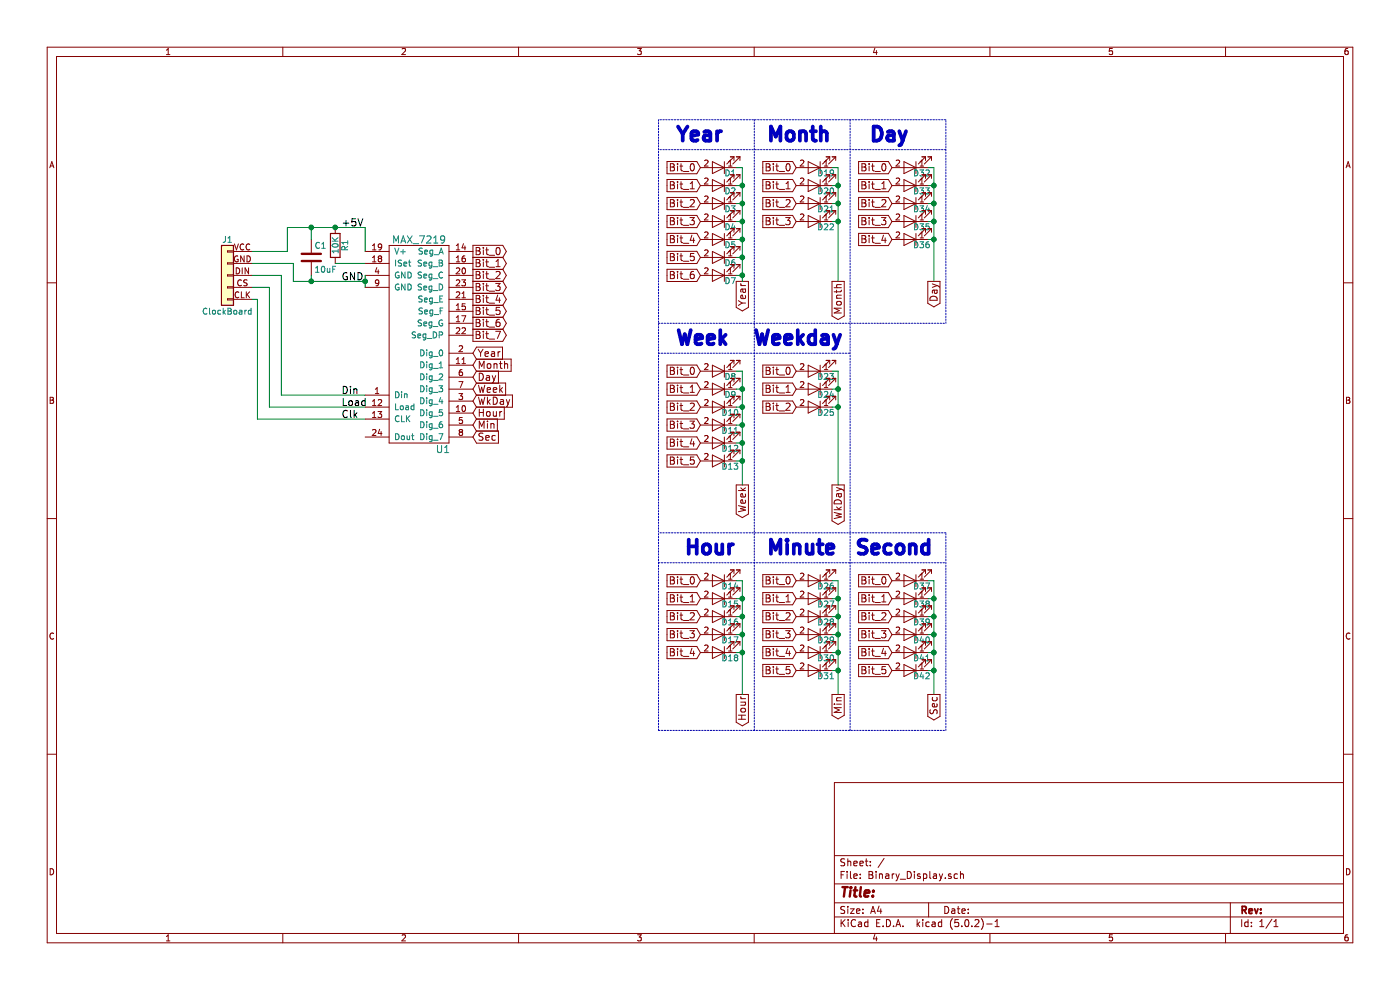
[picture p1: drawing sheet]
EESchema Schematic File Version 2
LIBS:power
LIBS:device
LIBS:switches
LIBS:relays
LIBS:motors
LIBS:transistors
LIBS:conn
LIBS:linear
LIBS:regul
LIBS:74xx
LIBS:cmos4000
LIBS:adc-dac
LIBS:memory
LIBS:xilinx
LIBS:microcontrollers
LIBS:dsp
LIBS:microchip
LIBS:analog_switches
LIBS:motorola
LIBS:texas
LIBS:intel
LIBS:audio
LIBS:interface
LIBS:digital-audio
LIBS:philips
LIBS:display
LIBS:cypress
LIBS:siliconi
LIBS:opto
LIBS:atmel
LIBS:contrib
LIBS:valves
LIBS:Project Library
LIBS:MRDT_Actives
LIBS:MRDT_Connectors
LIBS:MRDT_Devices
LIBS:MRDT_Drill_Holes
LIBS:MRDT_Headers
LIBS:MRDT_ICs
LIBS:MRDT_Passives
LIBS:MRDT_Sensors
LIBS:MRDT_Shields
LIBS:MRDT_Silkscreens
LIBS:MRDT_Switches
LIBS:Binary_Display-cache
EELAYER 25 0
EELAYER END
$Descr A4 11693 8268
encoding utf-8
Sheet 1 1
Title ""
Date ""
Rev ""
Comp ""
Comment1 ""
Comment2 ""
Comment3 ""
Comment4 ""
$EndDescr
$Comp
L MAX_7219 U1
U 1 1
P 3250 3700
F 0 "U1" H 3700 3650 60  0000 C CNN
F 1 "MAX_7219" H 3500 5400 60  0000 C CNN
F 2 "Housings_SOIC:SOIC-24W_7.5x15.4mm_Pitch1.27mm" H 1850 4550 60  0001 C CNN
F 3 "" H 1850 4550 60  0001 C CNN
	1    3250 3700
	1    0    0    -1  
$EndComp
Text Label 2850 3300 0    60   ~ 0
Din
Text Label 2850 3400 0    60   ~ 0
Load
Text Label 2850 3500 0    60   ~ 0
Clk
Text Label 2850 1900 0    60   ~ 0
+5V
$Comp
L R R1
U 1 1
P 2800 2050
F 0 "R1" V 2880 2050 50  0000 C CNN
F 1 "10K" V 2800 2050 50  0000 C CNN
F 2 "Resistors_SMD:R_0603_HandSoldering" V 2730 2050 50  0001 C CNN
F 3 "" H 2800 2050 50  0001 C CNN
	1    2800 2050
	1    0    0    -1  
$EndComp
$Comp
L C C1
U 1 1
P 2600 2150
F 0 "C1" H 2625 2250 50  0000 L CNN
F 1 "10uF" H 2625 2050 50  0000 L CNN
F 2 "Capacitors_SMD:C_0603_HandSoldering" H 2638 2000 50  0001 C CNN
F 3 "" H 2600 2150 50  0001 C CNN
	1    2600 2150
	1    0    0    -1  
$EndComp
Text Label 2850 2350 0    60   ~ 0
GND
Text GLabel 3950 2100 2    60   Output ~ 0
Bit_0
Text GLabel 3950 2200 2    60   Output ~ 0
Bit_1
Text GLabel 3950 2300 2    60   Output ~ 0
Bit_2
Text GLabel 3950 2400 2    60   Output ~ 0
Bit_3
Text GLabel 3950 2500 2    60   Output ~ 0
Bit_4
Text GLabel 3950 2600 2    60   Output ~ 0
Bit_5
Text GLabel 3950 2700 2    60   Output ~ 0
Bit_6
Text GLabel 3950 2800 2    60   Output ~ 0
Bit_7
Text GLabel 3950 2950 2    60   Input ~ 0
Year
Text GLabel 3950 3050 2    60   Input ~ 0
Month
Text GLabel 3950 3150 2    60   Input ~ 0
Day
Text GLabel 3950 3250 2    60   Input ~ 0
Week
Text GLabel 3950 3350 2    60   Input ~ 0
WkDay
Text GLabel 3950 3450 2    60   Input ~ 0
Hour
Text GLabel 3950 3550 2    60   Input ~ 0
Min
Text GLabel 3950 3650 2    60   Input ~ 0
Sec
$Comp
L LED D1
U 1 1
P 6000 1400
F 0 "D1" H 5900 1450 50  0000 C CNN
F 1 "LED" H 6000 1300 50  0001 C CNN
F 2 "LEDs:LED_D5.0mm" H 6000 1400 50  0001 C CNN
F 3 "" H 6000 1400 50  0001 C CNN
	1    6000 1400
	-1   0    0    1   
$EndComp
$Comp
L LED D2
U 1 1
P 6000 1550
F 0 "D2" H 5900 1600 50  0000 C CNN
F 1 "LED" H 6000 1450 50  0001 C CNN
F 2 "LEDs:LED_D5.0mm" H 6000 1550 50  0001 C CNN
F 3 "" H 6000 1550 50  0001 C CNN
	1    6000 1550
	-1   0    0    1   
$EndComp
$Comp
L LED D3
U 1 1
P 6000 1700
F 0 "D3" H 5900 1750 50  0000 C CNN
F 1 "LED" H 6000 1600 50  0001 C CNN
F 2 "LEDs:LED_D5.0mm" H 6000 1700 50  0001 C CNN
F 3 "" H 6000 1700 50  0001 C CNN
	1    6000 1700
	-1   0    0    1   
$EndComp
$Comp
L LED D4
U 1 1
P 6000 1850
F 0 "D4" H 5900 1900 50  0000 C CNN
F 1 "LED" H 6000 1750 50  0001 C CNN
F 2 "LEDs:LED_D5.0mm" H 6000 1850 50  0001 C CNN
F 3 "" H 6000 1850 50  0001 C CNN
	1    6000 1850
	-1   0    0    1   
$EndComp
$Comp
L LED D5
U 1 1
P 6000 2000
F 0 "D5" H 5900 2050 50  0000 C CNN
F 1 "LED" H 6000 1900 50  0001 C CNN
F 2 "LEDs:LED_D5.0mm" H 6000 2000 50  0001 C CNN
F 3 "" H 6000 2000 50  0001 C CNN
	1    6000 2000
	-1   0    0    1   
$EndComp
$Comp
L LED D6
U 1 1
P 6000 2150
F 0 "D6" H 5900 2200 50  0000 C CNN
F 1 "LED" H 6000 2050 50  0001 C CNN
F 2 "LEDs:LED_D5.0mm" H 6000 2150 50  0001 C CNN
F 3 "" H 6000 2150 50  0001 C CNN
	1    6000 2150
	-1   0    0    1   
$EndComp
$Comp
L LED D7
U 1 1
P 6000 2300
F 0 "D7" H 5900 2350 50  0000 C CNN
F 1 "LED" H 6000 2200 50  0001 C CNN
F 2 "LEDs:LED_D5.0mm" H 6000 2300 50  0001 C CNN
F 3 "" H 6000 2300 50  0001 C CNN
	1    6000 2300
	-1   0    0    1   
$EndComp
Text GLabel 6200 2350 3    60   Output ~ 0
Year
Text GLabel 5850 1400 0    60   Input ~ 0
Bit_0
Text GLabel 5850 1550 0    60   Input ~ 0
Bit_1
Text GLabel 5850 1700 0    60   Input ~ 0
Bit_2
Text GLabel 5850 1850 0    60   Input ~ 0
Bit_3
Text GLabel 5850 2000 0    60   Input ~ 0
Bit_4
Text GLabel 5850 2150 0    60   Input ~ 0
Bit_5
Text GLabel 5850 2300 0    60   Input ~ 0
Bit_6
$Comp
L LED D19
U 1 1
P 6800 1400
F 0 "D19" H 6700 1450 50  0000 C CNN
F 1 "LED" H 6800 1300 50  0001 C CNN
F 2 "LEDs:LED_D5.0mm" H 6800 1400 50  0001 C CNN
F 3 "" H 6800 1400 50  0001 C CNN
	1    6800 1400
	-1   0    0    1   
$EndComp
$Comp
L LED D20
U 1 1
P 6800 1550
F 0 "D20" H 6700 1600 50  0000 C CNN
F 1 "LED" H 6800 1450 50  0001 C CNN
F 2 "LEDs:LED_D5.0mm" H 6800 1550 50  0001 C CNN
F 3 "" H 6800 1550 50  0001 C CNN
	1    6800 1550
	-1   0    0    1   
$EndComp
$Comp
L LED D21
U 1 1
P 6800 1700
F 0 "D21" H 6700 1750 50  0000 C CNN
F 1 "LED" H 6800 1600 50  0001 C CNN
F 2 "LEDs:LED_D5.0mm" H 6800 1700 50  0001 C CNN
F 3 "" H 6800 1700 50  0001 C CNN
	1    6800 1700
	-1   0    0    1   
$EndComp
$Comp
L LED D22
U 1 1
P 6800 1850
F 0 "D22" H 6700 1900 50  0000 C CNN
F 1 "LED" H 6800 1750 50  0001 C CNN
F 2 "LEDs:LED_D5.0mm" H 6800 1850 50  0001 C CNN
F 3 "" H 6800 1850 50  0001 C CNN
	1    6800 1850
	-1   0    0    1   
$EndComp
Text GLabel 7000 2350 3    60   Output ~ 0
Month
Text GLabel 6650 1400 0    60   Input ~ 0
Bit_0
Text GLabel 6650 1550 0    60   Input ~ 0
Bit_1
Text GLabel 6650 1700 0    60   Input ~ 0
Bit_2
Text GLabel 6650 1850 0    60   Input ~ 0
Bit_3
$Comp
L LED D32
U 1 1
P 7600 1400
F 0 "D32" H 7500 1450 50  0000 C CNN
F 1 "LED" H 7600 1300 50  0001 C CNN
F 2 "LEDs:LED_D5.0mm" H 7600 1400 50  0001 C CNN
F 3 "" H 7600 1400 50  0001 C CNN
	1    7600 1400
	-1   0    0    1   
$EndComp
$Comp
L LED D33
U 1 1
P 7600 1550
F 0 "D33" H 7500 1600 50  0000 C CNN
F 1 "LED" H 7600 1450 50  0001 C CNN
F 2 "LEDs:LED_D5.0mm" H 7600 1550 50  0001 C CNN
F 3 "" H 7600 1550 50  0001 C CNN
	1    7600 1550
	-1   0    0    1   
$EndComp
$Comp
L LED D34
U 1 1
P 7600 1700
F 0 "D34" H 7500 1750 50  0000 C CNN
F 1 "LED" H 7600 1600 50  0001 C CNN
F 2 "LEDs:LED_D5.0mm" H 7600 1700 50  0001 C CNN
F 3 "" H 7600 1700 50  0001 C CNN
	1    7600 1700
	-1   0    0    1   
$EndComp
$Comp
L LED D35
U 1 1
P 7600 1850
F 0 "D35" H 7500 1900 50  0000 C CNN
F 1 "LED" H 7600 1750 50  0001 C CNN
F 2 "LEDs:LED_D5.0mm" H 7600 1850 50  0001 C CNN
F 3 "" H 7600 1850 50  0001 C CNN
	1    7600 1850
	-1   0    0    1   
$EndComp
$Comp
L LED D36
U 1 1
P 7600 2000
F 0 "D36" H 7500 2050 50  0000 C CNN
F 1 "LED" H 7600 1900 50  0001 C CNN
F 2 "LEDs:LED_D5.0mm" H 7600 2000 50  0001 C CNN
F 3 "" H 7600 2000 50  0001 C CNN
	1    7600 2000
	-1   0    0    1   
$EndComp
Text GLabel 7800 2350 3    60   Output ~ 0
Day
Text GLabel 7450 1400 0    60   Input ~ 0
Bit_0
Text GLabel 7450 1550 0    60   Input ~ 0
Bit_1
Text GLabel 7450 1700 0    60   Input ~ 0
Bit_2
Text GLabel 7450 1850 0    60   Input ~ 0
Bit_3
Text GLabel 7450 2000 0    60   Input ~ 0
Bit_4
$Comp
L LED D8
U 1 1
P 6000 3100
F 0 "D8" H 5900 3150 50  0000 C CNN
F 1 "LED" H 6000 3000 50  0001 C CNN
F 2 "LEDs:LED_D5.0mm" H 6000 3100 50  0001 C CNN
F 3 "" H 6000 3100 50  0001 C CNN
	1    6000 3100
	-1   0    0    1   
$EndComp
$Comp
L LED D9
U 1 1
P 6000 3250
F 0 "D9" H 5900 3300 50  0000 C CNN
F 1 "LED" H 6000 3150 50  0001 C CNN
F 2 "LEDs:LED_D5.0mm" H 6000 3250 50  0001 C CNN
F 3 "" H 6000 3250 50  0001 C CNN
	1    6000 3250
	-1   0    0    1   
$EndComp
$Comp
L LED D10
U 1 1
P 6000 3400
F 0 "D10" H 5900 3450 50  0000 C CNN
F 1 "LED" H 6000 3300 50  0001 C CNN
F 2 "LEDs:LED_D5.0mm" H 6000 3400 50  0001 C CNN
F 3 "" H 6000 3400 50  0001 C CNN
	1    6000 3400
	-1   0    0    1   
$EndComp
$Comp
L LED D11
U 1 1
P 6000 3550
F 0 "D11" H 5900 3600 50  0000 C CNN
F 1 "LED" H 6000 3450 50  0001 C CNN
F 2 "LEDs:LED_D5.0mm" H 6000 3550 50  0001 C CNN
F 3 "" H 6000 3550 50  0001 C CNN
	1    6000 3550
	-1   0    0    1   
$EndComp
$Comp
L LED D12
U 1 1
P 6000 3700
F 0 "D12" H 5900 3750 50  0000 C CNN
F 1 "LED" H 6000 3600 50  0001 C CNN
F 2 "LEDs:LED_D5.0mm" H 6000 3700 50  0001 C CNN
F 3 "" H 6000 3700 50  0001 C CNN
	1    6000 3700
	-1   0    0    1   
$EndComp
$Comp
L LED D13
U 1 1
P 6000 3850
F 0 "D13" H 5900 3900 50  0000 C CNN
F 1 "LED" H 6000 3750 50  0001 C CNN
F 2 "LEDs:LED_D5.0mm" H 6000 3850 50  0001 C CNN
F 3 "" H 6000 3850 50  0001 C CNN
	1    6000 3850
	-1   0    0    1   
$EndComp
Text GLabel 6200 4050 3    60   Output ~ 0
Week
Text GLabel 5850 3100 0    60   Input ~ 0
Bit_0
Text GLabel 5850 3250 0    60   Input ~ 0
Bit_1
Text GLabel 5850 3400 0    60   Input ~ 0
Bit_2
Text GLabel 5850 3550 0    60   Input ~ 0
Bit_3
Text GLabel 5850 3700 0    60   Input ~ 0
Bit_4
Text GLabel 5850 3850 0    60   Input ~ 0
Bit_5
$Comp
L LED D23
U 1 1
P 6800 3100
F 0 "D23" H 6700 3150 50  0000 C CNN
F 1 "LED" H 6800 3000 50  0001 C CNN
F 2 "LEDs:LED_D5.0mm" H 6800 3100 50  0001 C CNN
F 3 "" H 6800 3100 50  0001 C CNN
	1    6800 3100
	-1   0    0    1   
$EndComp
$Comp
L LED D24
U 1 1
P 6800 3250
F 0 "D24" H 6700 3300 50  0000 C CNN
F 1 "LED" H 6800 3150 50  0001 C CNN
F 2 "LEDs:LED_D5.0mm" H 6800 3250 50  0001 C CNN
F 3 "" H 6800 3250 50  0001 C CNN
	1    6800 3250
	-1   0    0    1   
$EndComp
$Comp
L LED D25
U 1 1
P 6800 3400
F 0 "D25" H 6700 3450 50  0000 C CNN
F 1 "LED" H 6800 3300 50  0001 C CNN
F 2 "LEDs:LED_D5.0mm" H 6800 3400 50  0001 C CNN
F 3 "" H 6800 3400 50  0001 C CNN
	1    6800 3400
	-1   0    0    1   
$EndComp
Text GLabel 7000 4050 3    60   Output ~ 0
WkDay
Text GLabel 6650 3100 0    60   Input ~ 0
Bit_0
Text GLabel 6650 3250 0    60   Input ~ 0
Bit_1
Text GLabel 6650 3400 0    60   Input ~ 0
Bit_2
Wire Wire Line
	2100 2500 2150 2500
Wire Wire Line
	2150 2500 2150 3500
Wire Wire Line
	2150 3500 3050 3500
Wire Wire Line
	3050 3400 2250 3400
Wire Wire Line
	2250 3400 2250 2400
Wire Wire Line
	2250 2400 2100 2400
Wire Wire Line
	3050 3300 2350 3300
Wire Wire Line
	2350 3300 2350 2300
Wire Wire Line
	2350 2300 2100 2300
Wire Wire Line
	3050 2300 3050 2400
Wire Wire Line
	2450 2350 3050 2350
Connection ~ 3050 2350
Wire Wire Line
	2100 2200 2450 2200
Wire Wire Line
	2450 2200 2450 2350
Connection ~ 2600 2350
Wire Wire Line
	3050 1900 3050 2100
Wire Wire Line
	2400 1900 2400 2100
Wire Wire Line
	2400 2100 2100 2100
Wire Wire Line
	2600 2000 2600 1900
Connection ~ 2600 1900
Connection ~ 2800 1900
Wire Wire Line
	3050 2200 2800 2200
Wire Wire Line
	2600 2300 2600 2350
Wire Wire Line
	2400 1900 3050 1900
Wire Wire Line
	6200 2350 6200 1400
Wire Wire Line
	6200 1400 6150 1400
Wire Wire Line
	6150 1550 6200 1550
Connection ~ 6200 1550
Wire Wire Line
	6150 1700 6200 1700
Connection ~ 6200 1700
Wire Wire Line
	6150 1850 6200 1850
Connection ~ 6200 1850
Wire Wire Line
	6150 2000 6200 2000
Connection ~ 6200 2000
Wire Wire Line
	6150 2150 6200 2150
Connection ~ 6200 2150
Wire Wire Line
	6150 2300 6200 2300
Connection ~ 6200 2300
Wire Wire Line
	7000 1400 6950 1400
Wire Wire Line
	6950 1550 7000 1550
Connection ~ 7000 1550
Wire Wire Line
	6950 1700 7000 1700
Connection ~ 7000 1700
Wire Wire Line
	6950 1850 7000 1850
Connection ~ 7000 1850
Wire Wire Line
	7000 2350 7000 1400
Wire Wire Line
	7800 1400 7750 1400
Wire Wire Line
	7750 1550 7800 1550
Connection ~ 7800 1550
Wire Wire Line
	7750 1700 7800 1700
Connection ~ 7800 1700
Wire Wire Line
	7750 1850 7800 1850
Connection ~ 7800 1850
Wire Wire Line
	7750 2000 7800 2000
Connection ~ 7800 2000
Wire Wire Line
	7800 1400 7800 2350
Wire Wire Line
	6200 4050 6200 3100
Wire Wire Line
	6200 3100 6150 3100
Wire Wire Line
	6150 3250 6200 3250
Connection ~ 6200 3250
Wire Wire Line
	6150 3400 6200 3400
Connection ~ 6200 3400
Wire Wire Line
	6150 3550 6200 3550
Connection ~ 6200 3550
Wire Wire Line
	6150 3700 6200 3700
Connection ~ 6200 3700
Wire Wire Line
	6150 3850 6200 3850
Connection ~ 6200 3850
Wire Wire Line
	7000 3100 6950 3100
Wire Wire Line
	6950 3250 7000 3250
Connection ~ 7000 3250
Wire Wire Line
	6950 3400 7000 3400
Connection ~ 7000 3400
Wire Wire Line
	7000 3100 7000 4050
$Comp
L LED D14
U 1 1
P 6000 4850
F 0 "D14" H 5900 4900 50  0000 C CNN
F 1 "LED" H 6000 4750 50  0001 C CNN
F 2 "LEDs:LED_D5.0mm" H 6000 4850 50  0001 C CNN
F 3 "" H 6000 4850 50  0001 C CNN
	1    6000 4850
	-1   0    0    1   
$EndComp
$Comp
L LED D15
U 1 1
P 6000 5000
F 0 "D15" H 5900 5050 50  0000 C CNN
F 1 "LED" H 6000 4900 50  0001 C CNN
F 2 "LEDs:LED_D5.0mm" H 6000 5000 50  0001 C CNN
F 3 "" H 6000 5000 50  0001 C CNN
	1    6000 5000
	-1   0    0    1   
$EndComp
$Comp
L LED D16
U 1 1
P 6000 5150
F 0 "D16" H 5900 5200 50  0000 C CNN
F 1 "LED" H 6000 5050 50  0001 C CNN
F 2 "LEDs:LED_D5.0mm" H 6000 5150 50  0001 C CNN
F 3 "" H 6000 5150 50  0001 C CNN
	1    6000 5150
	-1   0    0    1   
$EndComp
$Comp
L LED D17
U 1 1
P 6000 5300
F 0 "D17" H 5900 5350 50  0000 C CNN
F 1 "LED" H 6000 5200 50  0001 C CNN
F 2 "LEDs:LED_D5.0mm" H 6000 5300 50  0001 C CNN
F 3 "" H 6000 5300 50  0001 C CNN
	1    6000 5300
	-1   0    0    1   
$EndComp
$Comp
L LED D18
U 1 1
P 6000 5450
F 0 "D18" H 5900 5500 50  0000 C CNN
F 1 "LED" H 6000 5350 50  0001 C CNN
F 2 "LEDs:LED_D5.0mm" H 6000 5450 50  0001 C CNN
F 3 "" H 6000 5450 50  0001 C CNN
	1    6000 5450
	-1   0    0    1   
$EndComp
Text GLabel 6200 5800 3    60   Output ~ 0
Hour
Text GLabel 5850 4850 0    60   Input ~ 0
Bit_0
Text GLabel 5850 5000 0    60   Input ~ 0
Bit_1
Text GLabel 5850 5150 0    60   Input ~ 0
Bit_2
Text GLabel 5850 5300 0    60   Input ~ 0
Bit_3
Text GLabel 5850 5450 0    60   Input ~ 0
Bit_4
Wire Wire Line
	6200 5800 6200 4850
Wire Wire Line
	6200 4850 6150 4850
Wire Wire Line
	6150 5000 6200 5000
Connection ~ 6200 5000
Wire Wire Line
	6150 5150 6200 5150
Connection ~ 6200 5150
Wire Wire Line
	6150 5300 6200 5300
Connection ~ 6200 5300
Wire Wire Line
	6150 5450 6200 5450
Connection ~ 6200 5450
$Comp
L LED D26
U 1 1
P 6800 4850
F 0 "D26" H 6700 4900 50  0000 C CNN
F 1 "LED" H 6800 4750 50  0001 C CNN
F 2 "LEDs:LED_D5.0mm" H 6800 4850 50  0001 C CNN
F 3 "" H 6800 4850 50  0001 C CNN
	1    6800 4850
	-1   0    0    1   
$EndComp
$Comp
L LED D27
U 1 1
P 6800 5000
F 0 "D27" H 6700 5050 50  0000 C CNN
F 1 "LED" H 6800 4900 50  0001 C CNN
F 2 "LEDs:LED_D5.0mm" H 6800 5000 50  0001 C CNN
F 3 "" H 6800 5000 50  0001 C CNN
	1    6800 5000
	-1   0    0    1   
$EndComp
$Comp
L LED D28
U 1 1
P 6800 5150
F 0 "D28" H 6700 5200 50  0000 C CNN
F 1 "LED" H 6800 5050 50  0001 C CNN
F 2 "LEDs:LED_D5.0mm" H 6800 5150 50  0001 C CNN
F 3 "" H 6800 5150 50  0001 C CNN
	1    6800 5150
	-1   0    0    1   
$EndComp
$Comp
L LED D29
U 1 1
P 6800 5300
F 0 "D29" H 6700 5350 50  0000 C CNN
F 1 "LED" H 6800 5200 50  0001 C CNN
F 2 "LEDs:LED_D5.0mm" H 6800 5300 50  0001 C CNN
F 3 "" H 6800 5300 50  0001 C CNN
	1    6800 5300
	-1   0    0    1   
$EndComp
$Comp
L LED D30
U 1 1
P 6800 5450
F 0 "D30" H 6700 5500 50  0000 C CNN
F 1 "LED" H 6800 5350 50  0001 C CNN
F 2 "LEDs:LED_D5.0mm" H 6800 5450 50  0001 C CNN
F 3 "" H 6800 5450 50  0001 C CNN
	1    6800 5450
	-1   0    0    1   
$EndComp
$Comp
L LED D31
U 1 1
P 6800 5600
F 0 "D31" H 6700 5650 50  0000 C CNN
F 1 "LED" H 6800 5500 50  0001 C CNN
F 2 "LEDs:LED_D5.0mm" H 6800 5600 50  0001 C CNN
F 3 "" H 6800 5600 50  0001 C CNN
	1    6800 5600
	-1   0    0    1   
$EndComp
Text GLabel 7000 5800 3    60   Output ~ 0
Min
Text GLabel 6650 4850 0    60   Input ~ 0
Bit_0
Text GLabel 6650 5000 0    60   Input ~ 0
Bit_1
Text GLabel 6650 5150 0    60   Input ~ 0
Bit_2
Text GLabel 6650 5300 0    60   Input ~ 0
Bit_3
Text GLabel 6650 5450 0    60   Input ~ 0
Bit_4
Text GLabel 6650 5600 0    60   Input ~ 0
Bit_5
Wire Wire Line
	7000 5800 7000 4850
Wire Wire Line
	7000 4850 6950 4850
Wire Wire Line
	6950 5000 7000 5000
Connection ~ 7000 5000
Wire Wire Line
	6950 5150 7000 5150
Connection ~ 7000 5150
Wire Wire Line
	6950 5300 7000 5300
Connection ~ 7000 5300
Wire Wire Line
	6950 5450 7000 5450
Connection ~ 7000 5450
Wire Wire Line
	6950 5600 7000 5600
Connection ~ 7000 5600
$Comp
L LED D37
U 1 1
P 7600 4850
F 0 "D37" H 7500 4900 50  0000 C CNN
F 1 "LED" H 7600 4750 50  0001 C CNN
F 2 "LEDs:LED_D5.0mm" H 7600 4850 50  0001 C CNN
F 3 "" H 7600 4850 50  0001 C CNN
	1    7600 4850
	-1   0    0    1   
$EndComp
$Comp
L LED D38
U 1 1
P 7600 5000
F 0 "D38" H 7500 5050 50  0000 C CNN
F 1 "LED" H 7600 4900 50  0001 C CNN
F 2 "LEDs:LED_D5.0mm" H 7600 5000 50  0001 C CNN
F 3 "" H 7600 5000 50  0001 C CNN
	1    7600 5000
	-1   0    0    1   
$EndComp
$Comp
L LED D39
U 1 1
P 7600 5150
F 0 "D39" H 7500 5200 50  0000 C CNN
F 1 "LED" H 7600 5050 50  0001 C CNN
F 2 "LEDs:LED_D5.0mm" H 7600 5150 50  0001 C CNN
F 3 "" H 7600 5150 50  0001 C CNN
	1    7600 5150
	-1   0    0    1   
$EndComp
$Comp
L LED D40
U 1 1
P 7600 5300
F 0 "D40" H 7500 5350 50  0000 C CNN
F 1 "LED" H 7600 5200 50  0001 C CNN
F 2 "LEDs:LED_D5.0mm" H 7600 5300 50  0001 C CNN
F 3 "" H 7600 5300 50  0001 C CNN
	1    7600 5300
	-1   0    0    1   
$EndComp
$Comp
L LED D41
U 1 1
P 7600 5450
F 0 "D41" H 7500 5500 50  0000 C CNN
F 1 "LED" H 7600 5350 50  0001 C CNN
F 2 "LEDs:LED_D5.0mm" H 7600 5450 50  0001 C CNN
F 3 "" H 7600 5450 50  0001 C CNN
	1    7600 5450
	-1   0    0    1   
$EndComp
$Comp
L LED D42
U 1 1
P 7600 5600
F 0 "D42" H 7500 5650 50  0000 C CNN
F 1 "LED" H 7600 5500 50  0001 C CNN
F 2 "LEDs:LED_D5.0mm" H 7600 5600 50  0001 C CNN
F 3 "" H 7600 5600 50  0001 C CNN
	1    7600 5600
	-1   0    0    1   
$EndComp
Text GLabel 7800 5800 3    60   Output ~ 0
Sec
Text GLabel 7450 4850 0    60   Input ~ 0
Bit_0
Text GLabel 7450 5000 0    60   Input ~ 0
Bit_1
Text GLabel 7450 5150 0    60   Input ~ 0
Bit_2
Text GLabel 7450 5300 0    60   Input ~ 0
Bit_3
Text GLabel 7450 5450 0    60   Input ~ 0
Bit_4
Text GLabel 7450 5600 0    60   Input ~ 0
Bit_5
Wire Wire Line
	7800 5800 7800 4850
Wire Wire Line
	7800 4850 7750 4850
Wire Wire Line
	7750 5000 7800 5000
Connection ~ 7800 5000
Wire Wire Line
	7750 5150 7800 5150
Connection ~ 7800 5150
Wire Wire Line
	7750 5300 7800 5300
Connection ~ 7800 5300
Wire Wire Line
	7750 5450 7800 5450
Connection ~ 7800 5450
Wire Wire Line
	7750 5600 7800 5600
Connection ~ 7800 5600
Text Notes 6050 1200 2    118  ~ 24
Year
Text Notes 6950 1200 2    118  ~ 24
Month
Text Notes 7600 1200 2    118  ~ 24
Day\n
Text Notes 6100 2900 2    118  ~ 24
Week
Text Notes 7050 2900 2    118  ~ 24
Weekday
Text Notes 6150 4650 2    118  ~ 24
Hour
Text Notes 7000 4650 2    118  ~ 24
Minute
Text Notes 7800 4650 2    118  ~ 24
Second
Wire Notes Line
	5500 6100 7900 6100
Wire Notes Line
	7900 1000 5500 1000
Wire Notes Line
	5500 1000 5500 6100
Wire Notes Line
	5500 4700 7900 4700
Wire Notes Line
	7900 4450 5500 4450
Wire Notes Line
	7900 1250 5500 1250
Wire Notes Line
	7100 1000 7100 6100
Wire Notes Line
	6300 6100 6300 1000
Wire Notes Line
	7900 6100 7900 4450
Wire Notes Line
	5500 2700 7900 2700
Wire Notes Line
	5500 2950 7100 2950
Wire Notes Line
	7900 2700 7900 1000
$Comp
L ClockBoard J1
U 1 1
P 1900 2300
F 0 "J1" H 1900 2600 50  0000 C CNN
F 1 "ClockBoard" H 1900 2000 50  0000 C CNN
F 2 "Project_Library:Clock_Board" H 1900 2300 50  0001 C CNN
F 3 "" H 1900 2300 50  0001 C CNN
	1    1900 2300
	-1   0    0    -1  
$EndComp
$EndSCHEMATC
